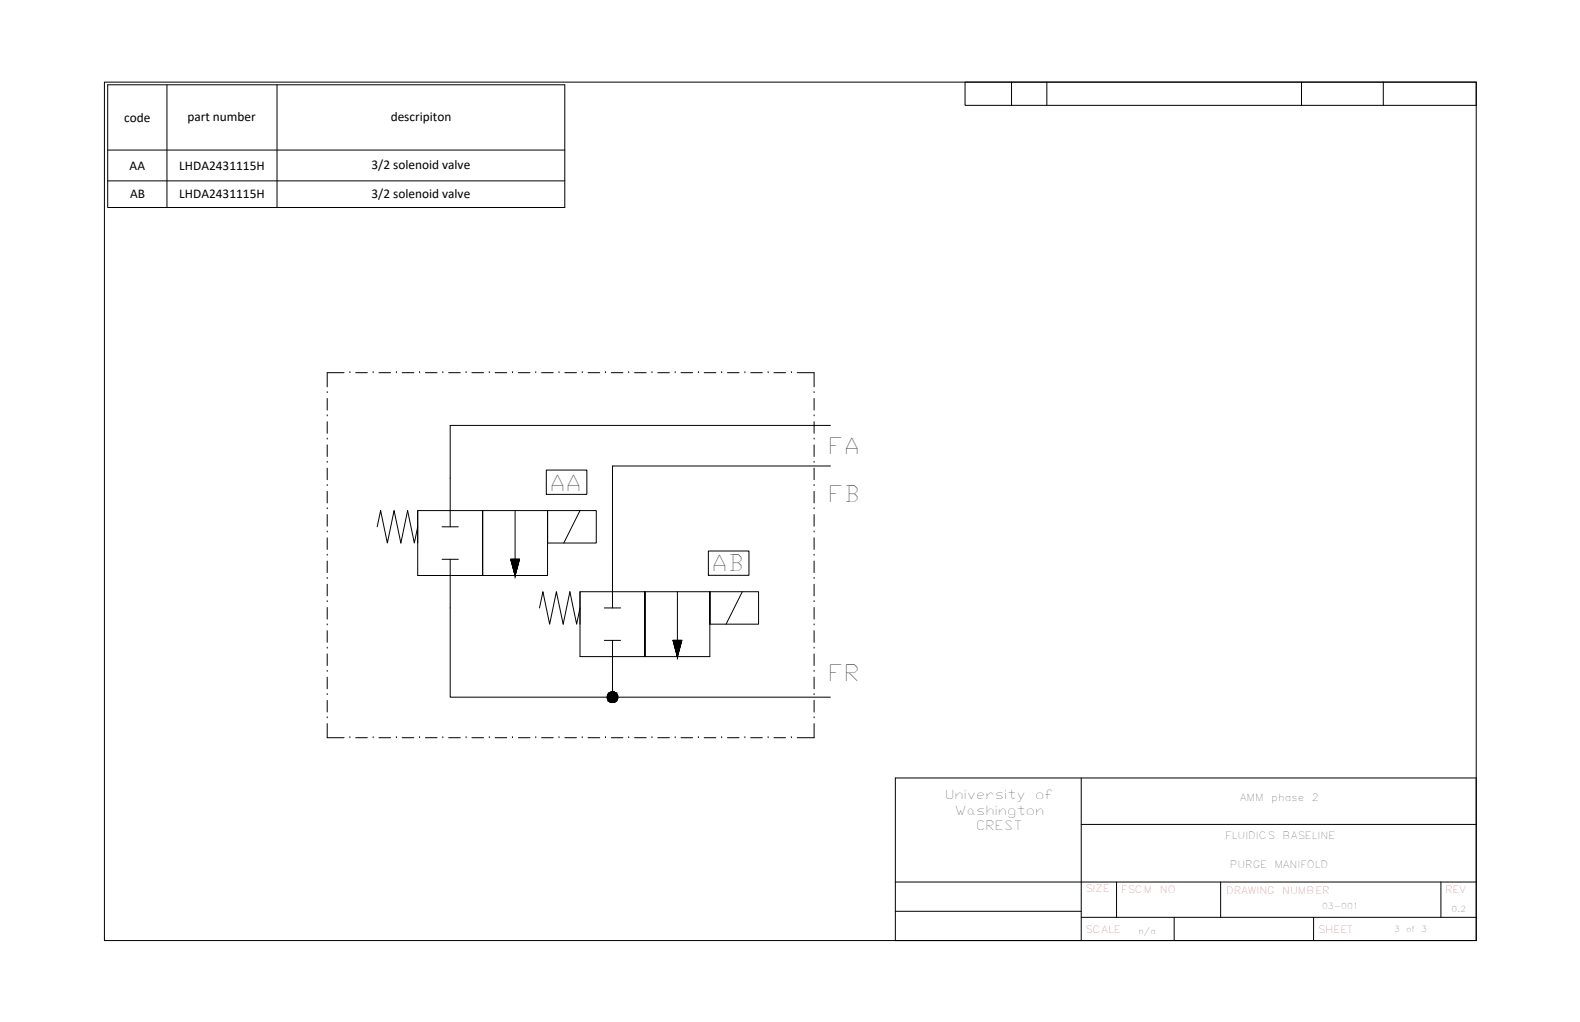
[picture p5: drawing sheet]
<svg xmlns="http://www.w3.org/2000/svg" width="432mm" height="279mm" viewBox="0 0 432 279" stroke-linecap="round" stroke-linejoin="round" font-family="sans-serif">
<!-- layer: 0 -->
<g fill="none" stroke="#000" stroke-width=".27">
<path d="M29.4 23.2h125v33.5h-125zM45.6 23.2v33.5M75.7 23.2v33.5M403.4 22.5v6.3M29.4 41h125M29.4 49.4h125M89.4 107.3h.1M89.4 113.7h.1M89.4 108.9v3.2M89.4 115.3v3.2M94 101.9h-4.6v3.9M95.6 101.9h.1"/>
<path d="M97.2 101.9h3.2M102 101.9h.1M103.6 101.9h3.1M108.3 101.9h.1M109.9 101.9h3.2M114.7 101.9h.1M116.3 101.9h3.1M121 101.9h.1M122.6 101.9h3.2M127.4 101.9h.1M129 101.9h3.1M133.7 101.9h.1"/>
<path d="M135.3 101.9h3.2M140.1 101.9h.1M141.7 101.9h3.1M146.4 101.9h.1M148 101.9h3.2M152.8 101.9h.1M154.4 101.9h3.1M159.1 101.9h.1M160.7 101.9h3.2M165.5 101.9h.1M167.1 101.9h3.1M171.8 101.9h.1"/>
<path d="M173.4 101.9h3.2M178.2 101.9h.1M179.8 101.9h3.1M184.5 101.9h.1M186.1 101.9h3.2M190.9 101.9h.1M192.5 101.9h3.1M197.2 101.9h.1M198.8 101.9h3.2M203.6 101.9h.1M205.2 101.9h3.1M209.9 101.9h.1"/>
<path d="M211.5 101.9h3.2M216.3 101.9h.1M217.9 101.9h4.6v3.9M222.5 107.3h.1M222.5 113.7h.1M222.5 108.9v3.2M222.5 115.3v3.2M227 116.3h-104v27.7M89.4 120h.1M89.4 126.4h.1M89.4 132.7h.1M89.4 139.1h.1"/>
<path d="M89.4 121.6v3.2M89.4 128v3.2M89.4 134.3v3.2M114.2 139.6h17.7v17.7v-17.7h17.7v17.7h-35.4zM114.2 139.6v8.9M140.8 139.6v17.7M149.3 128.5h11.1v6.7h-11.1zM149.6 139.6h13.4v8.9h-13.4M158.5 139.6l-4.4 8.9M222.5 120h.1M222.5 126.4h.1M222.5 132.7h.1"/>
<path d="M222.5 139.1h.1M222.5 121.6v3.2M222.5 128v3.2M222.5 134.3v3.2M227 127.4h-59.6v38.8M89.4 145.4h.1M89.4 151.8h.1M89.4 158.1h.1M89.4 140.7v3.2M89.4 147v3.2M89.4 153.4v3.2M89.4 159.7v3.2"/>
<path d="M103.1 144l.9-4.4 1.9 8.9 1.8-8.9 1.9 8.9 1.8-8.9 1.8 8.9 1-4.5M120.8 152.9h4.4M120.8 144h4.4M123 152.9v37.7h44M139.6 152.9h2.4l-1.2 4.4-1.2-4.4h2.4l-1.2 4.4zM193.6 150.6h11.1v6.7h-11.1zM222.5 145.4h.1M222.5 151.8h.1M222.5 158.1h.1M222.5 140.7v3.2M222.5 147v3.2M222.5 153.4v3.2"/>
<path d="M222.5 159.7v3.2M89.4 164.5h.1M89.4 170.8h.1M89.4 177.2h.1M89.4 166.1v3.2M89.4 172.4v3.2M89.4 178.8v3.2M147.4 166.2l1-4.4 1.8 8.8 1.9-8.8 1.8 8.8 1.8-8.8 1.9 8.8 .9-4.4M158.5 161.8h17.8v17.7v-17.7h17.7v17.7h-35.5zM158.5 161.8v8.8M165.2 175.1h4.4M165.2 166.2h4.4"/>
<path d="M167.4 175.1v15.5h59.6M183.9 175.1h2.4l-1.2 4.4-1.2-4.4h2.4l-1.2 4.4zM185.1 161.8v17.7M194 161.8h13.3v8.8h-13.3M202.9 161.8l-4.5 8.8M222.5 164.5h.1M222.5 170.8h.1M222.5 177.2h.1M222.5 166.1v3.2M222.5 172.4v3.2M222.5 178.8v3.2M89.4 183.5h.1"/>
<path d="M89.4 189.9h.1M89.4 196.2h.1M89.4 197.8v3.9h4.6M89.4 185.1v3.2M89.4 191.5v3.2M167 190.6h.1M222.5 183.5h.1M222.5 189.9h.1M222.5 196.2h.1M222.5 185.1v3.2M222.5 191.5v3.2M222.5 197.8v3.9h-4.6"/>
<path d="M95.6 201.7h.1M97.2 201.7h3.2M102 201.7h.1M103.6 201.7h3.1M108.3 201.7h.1M109.9 201.7h3.2M114.7 201.7h.1M116.3 201.7h3.1M121 201.7h.1M122.6 201.7h3.2M127.4 201.7h.1M129 201.7h3.1"/>
<path d="M133.7 201.7h.1M135.3 201.7h3.2M140.1 201.7h.1M141.7 201.7h3.1M146.4 201.7h.1M148 201.7h3.2M152.8 201.7h.1M154.4 201.7h3.1M159.1 201.7h.1M160.7 201.7h3.2M165.5 201.7h.1M167.1 201.7h3.1"/>
<path d="M171.8 201.7h.1M173.4 201.7h3.2M178.2 201.7h.1M179.8 201.7h3.1M184.5 201.7h.1M186.1 201.7h3.2M190.9 201.7h.1M192.5 201.7h3.1M197.2 201.7h.1M198.8 201.7h3.2M203.6 201.7h.1M205.2 201.7h3.1"/>
<path d="M209.9 201.7h.1M211.5 201.7h3.2M216.3 201.7h.1M403.4 212.7v44.4h-158.7"/>
</g>
<g fill="#000" stroke="#000" stroke-width=".27">
<path d="M140.8 152.9v4.4l1.2-4.4zM139.6 152.9h1.2v4.4z"/>
<path d="M185.1 175.1v4.4l1.2-4.4zM183.9 175.1h1.2v4.4z"/>
<path d="M167.3 189.1l.5 .1zM167 189.2h.8z"/>
<path d="M167 189.2l1 .1zM166.8 189.3h1.2z"/>
<path d="M167 192h.8zM167 192l.5 .1z"/>
<path d="M166.8 189.3l1.4 .1zM166.6 189.4h1.6z"/>
<path d="M166.8 191.9h1.2zM166.8 191.9l1 .1z"/>
<path d="M166.6 189.4l1.8 .1zM166.4 189.5l.2-.1 1.8 .1z"/>
<path d="M166.6 191.8h1.6zM166.6 191.8l1.4 .1z"/>
<path d="M166.4 189.5l2.2 .2-.2-.2zM166.4 189.5l2.2 .2h-2.4z"/>
<path d="M166.4 191.7l1.8 .1 .2-.1zM166.4 191.7l1.8 .1z"/>
<path d="M166.2 189.7l2.5 .2-.1-.2zM166.2 189.7l2.5 .2h-2.6z"/>
<path d="M166.2 191.5l2.2 .2 .2-.2zM166.2 191.5l2.2 .2h-2z"/>
<path d="M166.1 189.9l2.7 .2-.1-.2zM166.1 189.9l2.7 .2h-2.8z"/>
<path d="M166.1 191.3l2.5 .2 .1-.2zM166.1 191.3l2.5 .2h-2.4z"/>
<path d="M166 190.1l2.8 .3v-.3zM166 190.1l2.8 .3h-2.8z"/>
<path d="M166 191.1l2.7 .2 .1-.2zM166 191.1l2.7 .2h-2.6z"/>
<path d="M166 190.4l2.9 .2-.1-.2zM166 190.4l2.9 .2h-3z"/>
<path d="M166 190.8l2.8 .3v-.3zM166 190.8l2.8 .3h-2.8z"/>
<path d="M165.9 190.6l2.9 .2 .1-.2zM165.9 190.6l2.9 .2h-2.8z"/>
</g>
<!-- layer: Title Block -->
<g fill="none" stroke="#000" stroke-width=".27">
<path d="M28.5 22.5h374.9v234.6h-374.9zM276.4 22.5v6.3M286.1 22.5v6.3M355.7 22.5v6.3M378 22.5v6.3M403.4 22.5h-139.7v6.3h139.7M295.5 212.7v44.4M403.4 212.7h-158.7v44.4M295.5 225.4h107.9M244.7 241.1h158.7M244.7 249.1h50.8M295.5 250.8h107.9"/>
<path d="M305.1 241.1v9.7M320.9 250.8v6.3M333.6 241.1v9.7M359 250.8v6.3M393.8 241.1v9.7"/>
</g>
<g font-size="6.2">
<text x="226.2" y="124.1">FA</text>
<text x="150.1" y="134.1">AA</text>
<text x="226.2" y="137.3">FB</text>
<text x="194.5" y="156.2">AB</text>
<text x="226.2" y="186.1">FR</text>
</g>
<g font-size="3.6">
<text x="33.9" y="33.3">code</text>
<text x="51.2" y="33">part number</text>
<text x="106.8" y="33">descripiton</text>
<text x="35.4" y="46.4">AA</text>
<text x="49" y="46.4">LHDA2431115H</text>
<text x="101.5" y="46.3">3/2 solenoid valve</text>
<text x="35.5" y="54.2">AB</text>
<text x="49" y="54.2">LHDA2431115H</text>
<text x="101.5" y="54.1">3/2 solenoid valve</text>
</g>
<g font-size="3.5">
<text x="258.3" y="218.5">University</text>
<text x="282.9" y="218.5">of</text>
<text x="260.9" y="222.8">Washington</text>
<text x="266.8" y="227">CREST</text>
</g>
<g font-size="2.7">
<text x="338.9" y="219">AMM</text>
<text x="347.4" y="219">phase</text>
<text x="358.5" y="219">2</text>
<text x="334.8" y="229.3">FLUIDICS</text>
<text x="350.5" y="229.3">BASELINE</text>
<text x="336.1" y="237.2">PURGE</text>
<text x="348.3" y="237.2">MANIFOLD</text>
</g>
<g font-size="2.7" fill="#f00">
<text x="296.7" y="243.8">SIZE</text>
<text x="306.4" y="244.2">FSCM</text>
<text x="317" y="244.2">NO</text>
<text x="335.1" y="244.5">DRAWING</text>
<text x="350.4" y="244.5">NUMBER</text>
<text x="394.9" y="244.2">REV</text>
<text x="296.7" y="255.2">SCALE</text>
<text x="360.2" y="255">SHEET</text>
</g>
<g font-size="2.2">
<text x="361.3" y="248.6">03-001</text>
<text x="396.7" y="249.4">0.2</text>
<text x="311.1" y="255.4">n/a</text>
<text x="381" y="254.8">3</text>
<text x="384.3" y="254.8">of</text>
<text x="388.4" y="254.8">3</text>
</g>
</svg>
